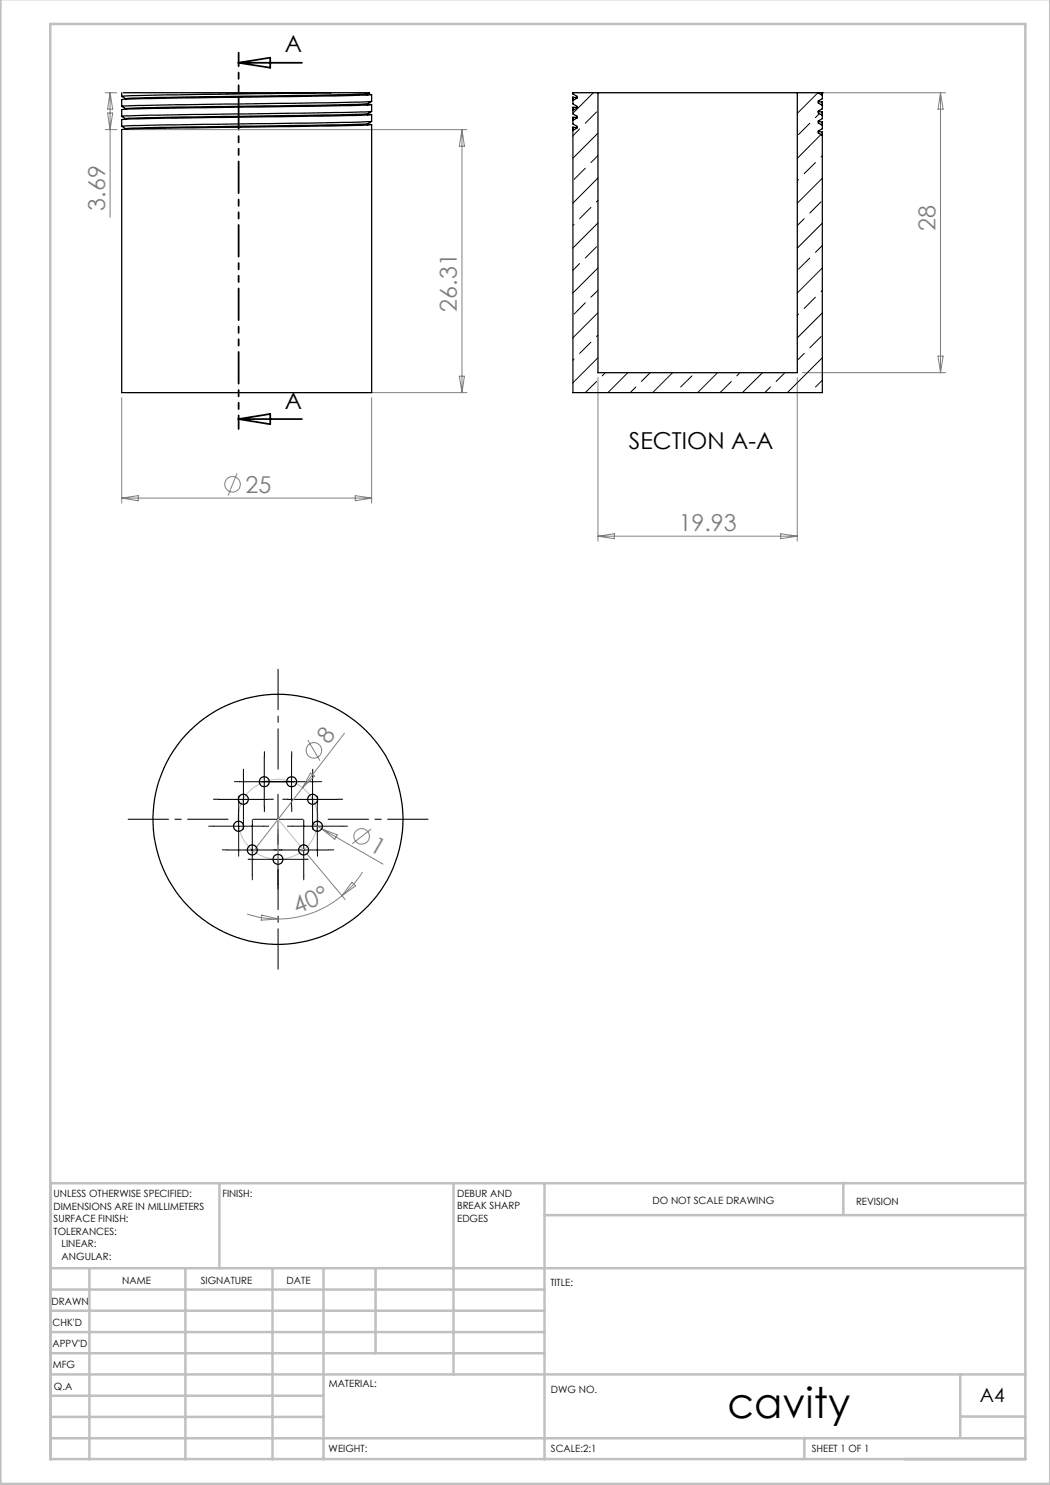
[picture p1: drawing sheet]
<svg xmlns="http://www.w3.org/2000/svg" width="210mm" height="297mm" viewBox="0 0 210 297" stroke-linecap="round" stroke-linejoin="round" font-family="sans-serif">
<g fill="none" stroke="#808080" stroke-width=".2">
<path d="M21 18.6h2.4M22 18.6v24.9M22 18.6l.5 3.2h-1zM164.6 18.6h24.5M188.1 18.6l.5 3.2h-1zM188.1 18.6v55.9M21 25.9h2.4M21.5 22.6h1l-.5 3.3zM25.3 25.9h68.1M92.4 25.9v52.6M92.4 25.9l.5 3.3h-1zM24.3 79.5v21.1"/>
<path d="M25.3 78.5h68.1M74.3 79.5v21.1M91.9 75.2h1l-.5 3.3zM119.6 75.5v32.7M159.5 75.5v32.7M160.4 74.5h28.7M187.6 71.2h1l-.5 3.3zM24.3 99.6h50M24.3 99.6l3.4-.5v1.1zM47.4 94.6l-1.8 4.5M71 99.1l3.3 .5-3.3 .6zM119.6 107.2h39.9"/>
<path d="M119.6 107.2l3.3-.5v1zM156.1 106.7l3.4 .5-3.4 .5zM61.6 148l2.4 4.1M62.1 154.6l.8 .6-2.4 2.3zM68.9 146.6l-18.2 23.6M61.4 170.8l7.6 9.1M62.6 164.7l1.7 1.1M64.3 165.8l12.3 7M64.3 165.8l3.2 1.2-.5 .8zM68.4 179.1a19.9 19.9 0 0 1-12.8 4.7M70.4 176.5l.7 .7-2.7 1.9zM72.5 174.4a19.4 19.4 0 0 1-4.1 4.7"/>
<path d="M74.2 165.8l-3.8 3M49.4 182.8a17.8 17.8 0 0 0 6.2 1M52.4 183l3.2 .8-3.4 .2z"/>
<circle cx="46.5" cy="96.9" r="1.55"/>
<circle cx="62.8" cy="150.1" r="1.56"/>
<circle cx="72.3" cy="167.3" r="1.54"/>
</g>
<g fill="none" stroke="#c0c0c0" stroke-width=".2">
<path d="M60.7 170l-5.1-6.1v8"/>
<circle cx="55.6" cy="163.9" r="8"/>
</g>
<path d="M55.6 153.8v-20M45.6 163.8h-20M55.6 173.8v20M65.6 163.8h20" fill="none" stroke="#000" stroke-width=".2" stroke-dasharray="15.2 1.3 1.3 1.3" stroke-dashoffset="7.1"/>
<g fill="none" stroke="#000" stroke-width=".2" stroke-dasharray="15.2 1.3 1.3 1.3">
<path d="M43.7 159.8h-1M47.9 156.3h-1M48.7 154.8v-1M52.9 151.3v-1M53.3 156.3h-1M53.7 159.8h1M57.5 159.8h-1M57.9 156.3h1M58.3 151.3v-1M62.5 154.8v-1M63.3 156.3h1M67.5 159.8h1"/>
<path d="M42.7 165.2h-1M45.5 170h-1M47.7 160.2v-1M47.7 170.2v1M48.7 164.8v1M50.5 165v-1M50.5 175v1M50.6 171.8h-1M52.7 165.2h1M52.9 161.3v1M55.5 170h1M55.6 166.8v-1"/>
<path d="M55.6 176.8v1M55.8 170h-1M58.3 161.3v1M58.5 165.2h-1M60.6 171.8h1M60.8 165v-1M60.8 175v1M62.5 164.8v1M63.5 160.2v-1M63.5 170.2v1M65.8 170h1M68.5 165.2h1"/>
</g>
<g fill="none" stroke="#000" stroke-width=".2">
<path d="M118.7 18.6l-4.1 4M163.6 18.6l-4.1 4.1M115.9 25.8l-1.3 1.4M117.1 33.7l-2.3 2.2M119.3 22.4l-2.2 2.3M119.6 26.6l-5 5M119.6 35.6l-5 5M119.6 31.1l-1.4 1.4M159.7 35.9l-.2 .3M162 24.7l-2.3 2.2M163.1 32.5l-2.3 2.2M163.9 22.7l-.8 .8"/>
<path d="M164.2 26.9l-4.7 4.8M164.5 26.6v.1M164.5 35.6l-5 5M164.5 31.1l-.3 .3M114.8 44.9l-.2 .2M115.9 52.7l-1.3 1.4M118.2 41.5l-2.3 2.2M119.3 49.4l-2.2 2.2M119.6 44.6l-5 5M119.6 53.6l-5 5M119.6 40.1l-.3 .3M119.6 58.1l-1.4 1.3"/>
<path d="M160.8 43.7l-1.3 1.4M162 51.6l-2.3 2.2M163.1 59.4l-2.3 2.3M164.2 40.4l-2.2 2.2M164.5 44.6l-5 5M164.5 53.6l-5 5M164.5 49.1l-1.4 1.4M164.5 58.1l-.3 .2M114.8 71.8l-.2 .2M117.1 60.6l-2.3 2.2M118.2 68.4l-2.3 2.3M119.3 76.3l-2.2 2.2"/>
<path d="M119.6 62.5l-5 5.1M119.6 71.5l-5 5M119.6 67l-.3 .3M121.1 74.5l-.7 .7M125.6 74.5l-4 4M127.2 77.4l-1.2 1.1M130 74.5l-1.7 1.8M134.5 74.5l-4 4M138.4 75.2l-2.3 2.2M143.5 74.5l-4 4M146.3 76.3l-2.3 2.2M148 74.5l-.6 .7"/>
<path d="M152.5 74.5l-4 4M154.1 77.4l-1.1 1.1M157 74.5l-1.8 1.8M159.7 62.8l-.2 .3M160.8 70.7l-1.3 1.4M164.2 67.3l-2.2 2.3M164.5 62.6l-5 5M164.5 71.5l-7 7M164.5 76.1l-1.4 1.3M43.7 159.9h10M47.9 156.3h15.4M48.7 154.9v9.9"/>
<path d="M52.8 151.3v10.1M55.6 158.9v18M57.5 159.9h10M58.3 151.3v10.1M62.5 154.9v9.9M42.7 165.2h10M45.4 170h10.1M47.7 160.3v9.9M50.4 165v10M50.6 163.9h10M50.6 171.9h10M55.7 170h10"/>
<path d="M58.5 165.2h10M60.7 165v10M63.5 160.3v9.9"/>
</g>
<path d="M47.7 12.6h12.7M47.7 12.6l6.3-1.1v2zM47.7 83.8l6.3-1v2zM47.7 83.8h12.7" fill="none" stroke="#000" stroke-width=".35"/>
<path d="M47.7 10.5v75.3" fill="none" stroke="#000" stroke-width=".35" stroke-dasharray="6.3 1.3 1.3 1.3 1.3 1.3" stroke-dashoffset="3.6"/>
<g fill="none" stroke="#c0c0c0" stroke-width=".5">
<path d="M.1 -.1v296.9h209.9v-296.9M10.1 4.8h195v287h-195zM43.9 236.6v17M90.7 236.6v38.3M108.9 236.6v55.3M168.7 236.6v6.3M205.1 236.6h-195v55.3M10.1 253.6h195M10.1 257.9h98.8M17.9 253.6v38.3M37.1 253.6v38.3M54.5 253.6v38.3"/>
<path d="M64.7 253.6v38.3M75.1 253.6v17M108.9 243h96.2M10.1 270.6h98.8M10.1 266.4h98.8M10.1 262.1h98.8M10.1 279.1h54.6M10.1 274.9h195M192.1 274.8v12.7M10.1 287.7h195M10.1 283.4h54.6M160.9 287.5v4.3"/>
<path d="M192.1 283.3h13"/>
</g>
<g fill="none" stroke="#000" stroke-width=".25">
<path d="M24.3 19.3l.9 .5M24.3 18.6v.7l9-.3 32.9-.4M24.7 18.6h41.5M66.2 18.6h7.7l-.4 .1M73.5 18.7v.3M73.5 18.7l-12.1 .4-29.2 .4-5.6 .1-1.4 .1v.2M73.5 18.8l.8 .1-7.2 .3-41.9 .6-.9 .1v1.4M74.3 18.9v1.4M115.4 19.5l-.8-.1v1.4l.8 .5v.3l-.8 .5M119.6 18.6h-5v.2l.8 .5v.3l-.8 .5M119.6 18.6h39.9M119.6 18.6v55.9h39.9v-55.9"/>
<path d="M159.5 18.6h4.2M163.7 18.6h.7M163.7 18.6l.8 .4M164.5 18.6v1.2l-.8 .4v.4l.8 .5M164.5 18.6h.1M24.3 25.3l.9 .4M24.3 23.3l.9 .4M24.3 21.3l.9 .4M25.2 21.7v.1M25.2 23.7v.1M25.2 25.7v.2M73.5 20.7v.3"/>
<path d="M73.5 22.8v.2M73.5 24.7v.3M73.5 22.9h.8l-10.6 .3-37.8 .6-1.6 .1v1.4l9-.3 36.6-.5 4.4-.2M73.5 20.7l-10.4 .4-34.7 .5-3.2 .1M73.5 22.8l-7.1 .2-36.9 .5-4.3 .2M73.5 24.7l-5.7 .3-35.6 .5-7 .2M73.5 24.8l.8 .1-8.9 .3-36.5 .5-4.6 .2v52.6h50v-53.6M73.5 20.8l.8 .1-4.4 .2-44 .7-1.6 .1v1.4M74.3 20.3l-.8 .4M74.3 22.3l-.8 .5M74.3 24.3l-.8 .4M74.3 20.9v1.4l-1.5 .1-42.6 .6-5.9 .3"/>
<path d="M74.3 20.3l-8.9 .3-37.7 .5-3.4 .2M74.3 22.9v1.4M115.4 25.5l-.8-.1v53.1h49.9v-52.1l-.8-.1M115.4 23.5h-.8v1.3l.8 .5v.3l-.8 .5M115.4 21.5l-.8-.1v1.4l.8 .4v.4l-.8 .5M163.7 24.3l.8 .1v1.3l-.8 .5v.4l.8 .5M163.7 22.3l.8 .1v1.3l-.8 .5v.4l.8 .4M163.7 20.4h.8v1.4l-.8 .4v.4l.8 .5"/>
<circle cx="48.7" cy="159.9" r="1"/>
<circle cx="52.9" cy="156.4" r=".99"/>
<circle cx="58.3" cy="156.4" r=".99"/>
<circle cx="62.5" cy="159.9" r="1"/>
<circle cx="47.7" cy="165.3" r="1"/>
<circle cx="50.5" cy="170" r="1"/>
<circle cx="55.6" cy="171.9" r=".99"/>
<circle cx="55.6" cy="163.9" r="25"/>
<circle cx="60.7" cy="170" r="1"/>
<circle cx="63.5" cy="165.3" r="1"/>
</g>
<text font-size="8.5" x="145.5" y="283.5">cavity</text>
<g font-size="4.7">
<text x="57" y="10.5">A</text>
<text x="57" y="81.8">A</text>
<text x="125.8" y="89.8">SECTION A-A</text>
</g>
<g font-size="4.7" fill="#808080">
<text x="21" y="42.1" transform="rotate(-90 21 42.1)">3.69</text>
<text x="187.1" y="46.1" transform="rotate(-90 187.1 46.1)">28</text>
<text x="91.4" y="62.3" transform="rotate(-90 91.4 62.3)">26.31</text>
<text x="49.1" y="98.6">25</text>
<text x="135.7" y="106.2">19.93</text>
<text x="65.7" y="149.1" transform="rotate(-52 65.7 149.1)">8</text>
<text x="73.7" y="170" transform="rotate(30 73.7 170)">1</text>
<text x="59.4" y="182.7" transform="rotate(-22 59.4 182.7)">40°</text>
</g>
<text font-size="3.9" x="196" y="280.4">A4</text>
<g font-size="2">
<text x="10.7" y="239.5">UNLESS OTHERWISE SPECIFIED:</text>
<text x="44.5" y="239.5">FINISH:</text>
<text x="91.4" y="239.4">DEBUR AND</text>
<text x="10.7" y="242">DIMENSIONS ARE IN MILLIMETERS</text>
<text x="10.7" y="244.5">SURFACE FINISH:</text>
<text x="91.4" y="241.9">BREAK SHARP</text>
<text x="91.4" y="244.4">EDGES</text>
<text x="130.5" y="240.8">DO NOT SCALE DRAWING</text>
<text x="171.2" y="241">REVISION</text>
<text x="10.7" y="247">TOLERANCES:</text>
<text x="12.3" y="249.5">LINEAR:</text>
<text x="12.3" y="252">ANGULAR:</text>
<text x="24.4" y="256.9">NAME</text>
<text x="40.1" y="256.8">SIGNATURE</text>
<text x="57.3" y="256.8">DATE</text>
<text x="110.1" y="257.1">TITLE:</text>
<text x="10.3" y="260.9">DRAWN</text>
<text x="10.5" y="269.3">APPV'D</text>
<text x="10.5" y="265.2">CHK'D</text>
<text x="10.6" y="273.6">MFG</text>
<text x="10.8" y="278">Q.A</text>
<text x="65.8" y="277.4">MATERIAL:</text>
<text x="110.2" y="278.5">DWG NO.</text>
<text x="65.7" y="290.4">WEIGHT:</text>
<text x="110.2" y="290.5">SCALE:2:1</text>
<text x="162.4" y="290.4">SHEET 1 OF 1</text>
</g>
</svg>
